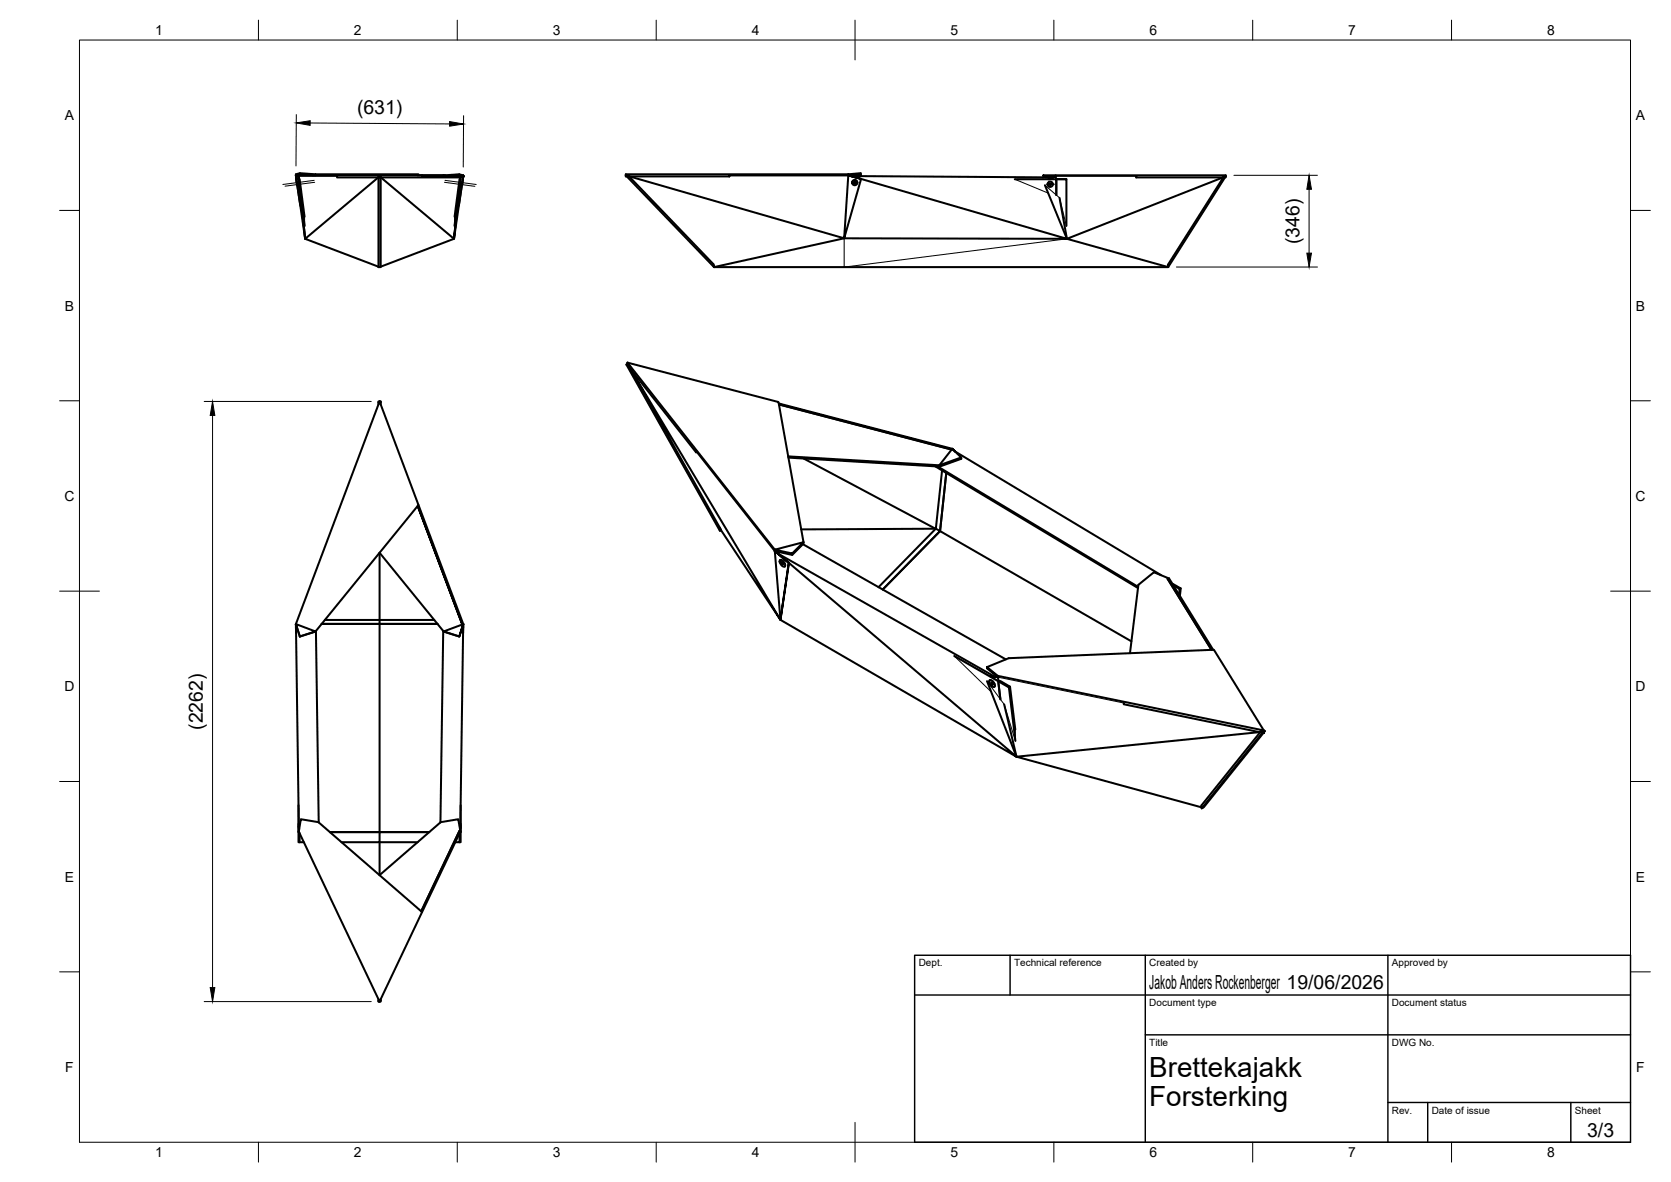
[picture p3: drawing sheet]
<svg xmlns="http://www.w3.org/2000/svg" width="420mm" height="297mm" viewBox="0 0 420 297" stroke-linecap="round" stroke-linejoin="round" font-family="sans-serif">
<!-- layer: Visible -->
<g fill="none" stroke="#000" stroke-width=".51">
<path d="M74.4 44.1l.1 .9zM74.4 44.1h.7M74.4 44.1h.1M74.4 44.2l2.3 15.8M74.4 44.2l.7 .1M74.4 44.2l.7 .4M74.5 45l1 6.7M74.5 45.2l.2 1.4M74.7 44.1v.2M75.1 44.1h-.7l1-.3 3.7 .3M75.1 44.1h31v.2h9.7v.3h-20.1l18.5 15.4M75.1 44.1v.2"/>
<path d="M75.1 44.3l.1 .7M75.1 44.3v.7M75.1 45.6l1.6 14.4M75.4 43.5v.3M75.7 49.7l1 10.3M76.6 54.5l-1.3-9.5h-.2l1.5 11.8M84.8 44.3v.3h10.4M95.1 44.6l-18.4 15.4 18.5 7M95.2 44.3h.5v22.8h-.5zM95.4 44.1v.2h-.2h.2M95.4 44.3v.3zM95.4 44.3v.3"/>
<path d="M95.4 44.3h.2M105 44h7M105 44v.1M105.2 44v-.2h-25.9v.3v-.3l-3.9-.3-1 .3v.3M114.3 54.5l1.2-9.5h.3l-1.5 11.8M115.5 43.8l-4 .3v.2M115.5 44.1l-3.7 .2M115.7 44.6v.4M115.7 45.6l-1.5 14.4 1-10.3M116.2 44.3h-2M116.4 45l-2.2 15-18.5 7M116.4 45h.1"/>
<path d="M116.4 45.2l-.2 1.4M116.4 44.3h.1M116.5 44.3h.1M116.5 44.2l-.1 .8M116.5 44.1l-1-.3v.3l1 .1-.8 .4M116.5 44.1v.2M116.5 44.1l-1.1 7.6M116.5 44.1l-.1 .9M157.4 44.1h.7v.2h25.3M157.4 44.1l22.1 23M157.5 44l-.1 .1M157.6 44v.1"/>
<path d="M157.7 44h-.1l.1 .1M157.7 44v.1M158.2 44.3l21.2 22.1 .1 .7M158.3 44.3l54 15.6-32.8 7.2-.1-.4M183.4 44.3v-.2v.2M183.4 44.1h31.8v.2M213.3 43.8h-55.9v.5h.2M213.3 43.8l-1 16.1 4.2-14.9M213.3 43.8l3.1-.3v.6l-.9 .2M213.3 43.8v.3M213.3 44.1l3.1-.3-1.2 .3zM213.4 44.1h.1"/>
<path d="M214 44.2h.1M214 44.3l1.6 .4M214 44.2l50.8 .4h-1.3M214.2 45.9h.1M215.1 45.8l-.2 .2-.2-.2M215.1 45.9l-.2 .2-.2-.2M215.6 45.9h.1M216.5 45l-3.2-.9 3.2 .9M216.5 45l51.8 15-56-.1M216.5 45h.1M262.4 44.1h3v.2h-3zM262.4 44.3v.3"/>
<path d="M262.7 46.6l5.6 13.4-1.9-10.3M263.1 44.3v.3M263.7 45l1.7-.7-1.7 .7M265.3 44.3v.1M265.4 44.1h42.8v.2M265.4 44.3l.2 .7M265.6 45v4v-4h-10.4M265.6 45h2.5v11.8M265.8 45h2.3M307.5 44.6l-39.2 15.4 25.4 7.1M307.6 44.6l-13.9 21.9v.6M307.9 44.3h.1"/>
<path d="M308 44.3h.1M308 44.3h.2M308.2 44.3l-.6 .1v.2h-21.9v-.3v.3M308.2 44.3v.3h-.2M308.2 44.3l-14.5 22.8M179.4 66.7h.1M179.5 67.1h114.2M157.5 91.6l.8 .5M157.8 91.1l37.9 9.9 6.3 35.6-2.8 2.9-4.4-1M157.8 91.4l-.3 .2 23.5 41.8 .3-.2-.3-.5M157.8 91.1l37 47M157.8 91.1v.3"/>
<path d="M157.8 91.4l.2 .3M157.8 91.4l-.1 .3M157.8 91.7h.2M158 91.7l.3 .7 16.7 21.3v-.4v.4M158.5 92.7l22.8 40.5 14.9 22.6-37.6-63M95.2 101.6v-.7h.5v.7M95.2 101.1l.1 .2M95.2 101.1h.1M95.3 101.2l-.1-.1 .1 .2M95.4 100.9l9.8 26-25.9 31.8-3.9 1.3-1-3.1zM95.4 100.9l.3 .2-.1 .2v-.2M95.4 100.9l-.2 .2"/>
<path d="M95.7 101.1l-.1 .1M175 113.3l19.8 25.2M195.8 101.4l43.6 11.4-.1 .2-43.4-11.4M195.9 101.6l43.4 11.4M198.2 114.7l38 2.2M198.2 115l38 2.2M202.1 115.2l33.2 17.7M235.2 117.2l50.9 30.6M235.8 117.2l50.4 30.3M236.2 116.9v.3M236.9 118.2l-1.6 14.6 1.1 .7-14.4 14.7 14.4-14.7 48.1 27.7M237.9 118.9l-1.5 14.6"/>
<path d="M239.4 112.8l2.3 2.2v.3l-5.5 2v-.4zM239.4 112.8l-.1 .2M240.2 113.5l51.8 31.1M240.2 113.5l-.8-.7 .8 .7M241.7 115l-5.5 1.9M105.2 126.9l11.3 29.9-.3 .1-11.2-29.8 11.2 29.8-4.7 1.8M180.8 132.4l.2 1M181 132.7l.1 .1M194.8 138.1l7.2-1.8-2.8 2.8zM194.8 138.5l1.4 17.3 59.4 34.4-57.2-48.7M194.8 138.1v.4M194.8 138.5h.1"/>
<path d="M195.2 138.6v.2M195.2 138.7l.2 .1M195.3 138.6l.2 .4M195.5 138.6l.1 .5 54.5 31M195.6 139.2l2.1 1.7M199.2 139.1v.4M201.9 136.8l51 28.9M235.2 132.9l-33.8 .1M235.3 132.8l-14.4 14.8M74.4 156.8l4.9 1.9-3.9 1.2zM74.4 157.8v-.9v2.2M74.5 157.4l-.1 .2 .8 50.8-.1-.2"/>
<path d="M75.4 159.9v.1M79.4 158.5l.7 48.2M81.7 155.8h13.7v-16.9l16.1 19.8M95.4 156.8h14.6M109.2 155.8h-13.8v1h-14.5h14.5v52.3h-12.4h24.9h-12.5v2.6h-9.5M111.4 158.5l-.7 48.2M111.5 158.7l4 1.3M116.3 157.4l.2 .2-.8 50.7M116.3 157.4l.2 .2M116.4 157.8l.1-1-.1 2.3M116.5 156.8l-1 3.2zM116.5 156.8v.1"/>
<path d="M116.5 156.9h.1M196.2 140.7a1.26 1.26 0 0 1 1.1 1.7 1.26 1.26 0 0 1-1.1-1.7zM196.2 140.7l-.1 .1M196.6 141.3l.3 .2v.3l-.3-.1zM196.6 141.3l.3 .5M196.6 141.3l.3 .5zM197.4 142.3l-.1 .1M198.4 141.4l-3.6-2.9 3.5 3M198.4 141.5l-2.2 14.3 2.1-14.3M198.4 141.4v.1M198.4 141.4l-.1 .1M293.6 145.4l11 17.9z"/>
<path d="M294 145.4l-3.9-1.6-3.9 3.2-2.1 17.2M294 145.4l11 17.9M294 145.4h-.4M294.7 146.6l2.2 1.3-.3 .1M295 147.1l1.6 .9-.1 1.4M296.9 147.9l-.2 1.9M239.9 164.9l11.1 6.3 .5 4.5-.5-4.5 .2-.1-.2 .1 2.7 1.5 1.6 13.5M248.2 167.6l2.7 2.2v.4l-2.7-2.2v-.4l5.4-2.2 51.6-2.1 12.6 20.3-66.9-13.8M248.2 171.2l7.4 19-3.1-13.2M248.8 171a1.26 1.26 0 0 1 1.2 1.6 1.26 1.26 0 0 1-1.2-1.6zM248.9 170.9l-.1 .1M249 170l1.9 .2z"/>
<path d="M249.2 171.5l.3 .2 .1 .3-.3-.1zM250.1 172.5l-.1 .1M250.1 170.1h.1M250.1 170.1l.8 .1 .2 .9M251.5 171.1l2.5 1.5-.3 .1M254 172.6l1.3 10.8M282.6 176.7v.3l34.3 7v-.2h.4M316.7 184l-61.1 6.2 46.5 12.7M316.8 184l-14.7 18.4 .1 .7M316.9 183.8l.6 .3M317.3 183.8l.5 .1M317.3 183.8h.1"/>
<path d="M317.3 183.8v.1M317.5 184.2l.3-.3v.3zM317.8 183.6v.3l-.5-.1M317.8 184.1l.3-.4-.6 .4-15.3 19 .5-.3 15-18.6M317.8 183.9h-.4M318.1 183.7l-.3-.1v.3M75.1 202.4v6.7h.1h-.1v2.6h.2v-2.3M75.1 207v1.1M75.1 207.7v1.3l.1-.7M75.3 211.7h1.1M75.6 205.9l4.5 .7 26 22.6-10.7 22.5-20.3-42.7zM115.5 208.8l-9.6 20.2z"/>
<path d="M115.5 208.8l.3 .2M115.5 209.4v2.3h-1M115.7 208.3l.1 .7-.6-3.1-4.4 .7-15.4 13.3v-8.2h9.6M115.7 208.2v.1M115.7 207.7l.1 1.3M115.8 209l-9.7 20.2M115.8 202.4v6.7h-.1h.1v2.6h-.3M115.8 207v1.1M95.2 251.1v.6h.5v-.6M95.2 251.5l.2 .2 .3-.2M95.2 251.5h.1M95.3 251.4h.1"/>
<path d="M95.3 251.4l-.1 .1M95.6 251.4l.1 .1zM95.6 251.4v.1"/>
<circle cx="214.9" cy="45.9" r=".2"/>
<circle cx="214.9" cy="45.9" r=".67"/>
<circle cx="264.1" cy="46.3" r=".2"/>
<circle cx="264.1" cy="46.3" r=".67"/>
</g>
<!-- layer: Visible Narrow -->
<g fill="none" stroke="#000" stroke-width=".25">
<path d="M75.1 44.3h9.7M76.6 54.5v2.3M114.3 54.5v2.3M212.3 59.9v7.2l56-7.1M214.2 45.9a.67 .67 0 0 1 .7-.7 .67 .67 0 0 1 .7 .7M215.1 45.8l-.2 .2-.2-.2M262.7 46.6l3.7 3.1 1.7 7.1M263.4 46.3a.67 .67 0 0 1 .7-.7 .67 .67 0 0 1 .6 .7M263.9 46.3l.2 .2 .2-.2M265.4 44.3h20.3M265.8 45h-10.6l8.3 3.5M196.2 140.7a1.3 1.3 0 0 1 1.2 1.6"/>
<path d="M248.2 171.2l4.3 5.8 2.8 9.2v-2.8M249 170.9a1.26 1.26 0 0 1 1.1 1.6M249 170l2.5 1.1M249.1 170l-9.2-5.1 9.3 8.9M249.1 169.9v.1M249.3 171.5l.3 .5M250.9 170.2l31.7 6.5M75.2 208.3v.3M115.7 208.3v.3"/>
</g>
<!-- layer: Visible -->
<g fill="#000">
<circle cx="74.5" cy="45" r=".25"/>
<circle cx="116.4" cy="44.3" r=".25"/>
<circle cx="263.4" cy="46.3" r=".25"/>
<circle cx="264.7" cy="46.3" r=".25"/>
<circle cx="307.9" cy="44.4" r=".25"/>
</g>
<!-- layer: BORDER -->
<g fill="none" stroke="#000" stroke-width=".25">
<path d="M20 10.1h390v276.9h-390zM65 5.1v5M115 5.1v5M165 5.1v5M215 5.1v10M265 5.1v5M315 5.1v5M365 5.1v5M15 52.9h5M410 52.9h5M15 100.7h5M410 100.7h5"/>
<path d="M15 148.6h10M405 148.6h10M15 196.4h5M410 196.4h5M15 244.2h5M410 244.2h5M65 287v5M115 287v5M165 287v5M215 282.1v9.9M265 287v5M315 287v5"/>
<path d="M365 287v5"/>
</g>
<!-- layer: TITLEBLOCK -->
<path d="M230 240.1h180v46.9h-180zM230 250h180M254 240.1v9.9M288 240.1v46.9M349 240.1v46.9M288 260.1h122M349 277.1h61M359 277.1v9.9M395 277.1v9.9" fill="none" stroke="#000" stroke-width=".36"/>
<!-- layer: Smart Centers -->
<path d="M79 45.3l-7.9 1.1M79.1 45.8l-7.4 1M111.8 45.8l7.6 1M111.9 45.3l7.8 1.1" fill="none" stroke="#000" stroke-width=".25"/>
<!-- layer: FD_Dimensions -->
<path d="M74.5 28.8l-.1 12.9M78 30.9l35.1 .2M116.6 29.1l-.1 12.9M310.3 44.1h21M329.2 47.6v16M295.8 67.1h35.5M51.4 100.9h41.9M53.4 104.4v143.8M51.4 251.7h41.9" fill="none" stroke="#000" stroke-width=".25"/>
<path d="M74.5 30.9l3.5-.6v1.2zM113.1 30.6l3.4 .6-3.4 .5zM329.2 44.1l.6 3.5h-1.2zM328.6 63.6h1.2l-.6 3.5zM53.4 100.9l.6 3.5h-1.1zM52.9 248.2h1.1l-.6 3.5z" fill="#000" stroke="#000" stroke-width=".25"/>
<g font-size="7">
<text x="289" y="270.6">Brettekajakk</text>
<text x="289" y="278.1">Forsterking</text>
</g>
<g font-size="4.9">
<text x="89.8" y="28.6">(631)</text>
<text x="326.7" y="61.3" transform="rotate(-90 326.7 61.3)">(346)</text>
<text x="51" y="183.4" transform="rotate(-90 51 183.4)">(2262)</text>
<text x="289" y="248.5">Jakob Anders Rockenberger 19/06/2026</text>
<text x="399.1" y="285.7">3/3</text>
</g>
<g font-size="3.5">
<text x="39" y="8.8">1</text>
<text x="89" y="8.8">2</text>
<text x="139" y="8.8">3</text>
<text x="189" y="8.8">4</text>
<text x="239" y="8.8">5</text>
<text x="289" y="8.8">6</text>
<text x="339" y="8.8">7</text>
<text x="389" y="8.8">8</text>
<text x="16.3" y="30.2">A</text>
<text x="411.3" y="30.2">A</text>
<text x="16.3" y="78">B</text>
<text x="411.3" y="78">B</text>
<text x="16.2" y="125.9">C</text>
<text x="411.2" y="125.9">C</text>
<text x="16.2" y="173.7">D</text>
<text x="411.2" y="173.7">D</text>
<text x="16.3" y="221.6">E</text>
<text x="411.3" y="221.6">E</text>
<text x="16.4" y="269.4">F</text>
<text x="411.4" y="269.4">F</text>
<text x="39" y="290.8">1</text>
<text x="89" y="290.8">2</text>
<text x="139" y="290.8">3</text>
<text x="189" y="290.8">4</text>
<text x="239" y="290.8">5</text>
<text x="289" y="290.8">6</text>
<text x="339" y="290.8">7</text>
<text x="389" y="290.8">8</text>
</g>
<g font-size="2.5">
<text x="231" y="242.9">Dept.</text>
<text x="255" y="242.9">Technical reference</text>
<text x="289" y="242.9">Created by</text>
<text x="350" y="242.9">Approved by</text>
<text x="289" y="252.8">Document type</text>
<text x="350" y="252.8">Document status</text>
<text x="289" y="262.9">Title</text>
<text x="350" y="262.9">DWG No.</text>
<text x="350" y="279.9">Rev.</text>
<text x="360" y="279.9">Date of issue</text>
<text x="396" y="279.9">Sheet</text>
</g>
</svg>
